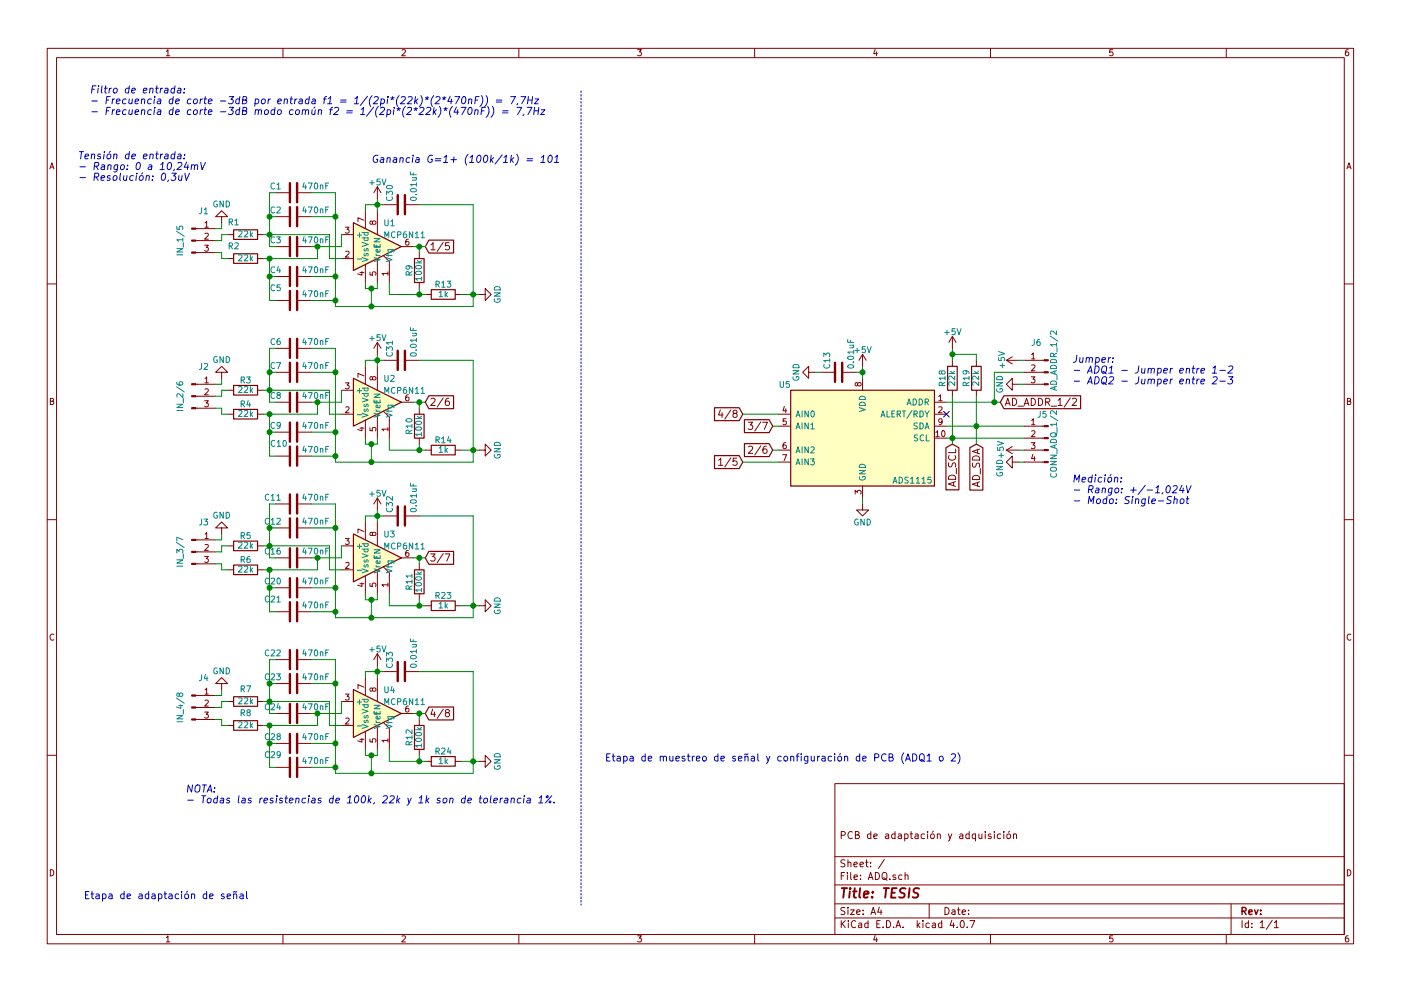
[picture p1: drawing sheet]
EESchema Schematic File Version 2
LIBS:ADQ-rescue
LIBS:power
LIBS:device
LIBS:transistors
LIBS:conn
LIBS:linear
LIBS:regul
LIBS:74xx
LIBS:cmos4000
LIBS:adc-dac
LIBS:memory
LIBS:xilinx
LIBS:microcontrollers
LIBS:dsp
LIBS:microchip
LIBS:analog_switches
LIBS:motorola
LIBS:texas
LIBS:intel
LIBS:audio
LIBS:interface
LIBS:digital-audio
LIBS:philips
LIBS:display
LIBS:cypress
LIBS:siliconi
LIBS:opto
LIBS:atmel
LIBS:contrib
LIBS:valves
LIBS:74xgxx
LIBS:ac-dc
LIBS:actel
LIBS:allegro
LIBS:Altera
LIBS:analog_devices
LIBS:battery_management
LIBS:bbd
LIBS:bosch
LIBS:brooktre
LIBS:cmos_ieee
LIBS:dc-dc
LIBS:diode
LIBS:elec-unifil
LIBS:ESD_Protection
LIBS:ftdi
LIBS:gennum
LIBS:graphic
LIBS:hc11
LIBS:infineon
LIBS:intersil
LIBS:ir
LIBS:Lattice
LIBS:leds
LIBS:LEM
LIBS:maxim
LIBS:mechanical
LIBS:microchip_dspic33dsc
LIBS:microchip_pic10mcu
LIBS:microchip_pic12mcu
LIBS:microchip_pic16mcu
LIBS:microchip_pic18mcu
LIBS:microchip_pic24mcu
LIBS:microchip_pic32mcu
LIBS:modules
LIBS:motor_drivers
LIBS:motors
LIBS:msp430
LIBS:nordicsemi
LIBS:nxp
LIBS:nxp_armmcu
LIBS:onsemi
LIBS:Oscillators
LIBS:Power_Management
LIBS:powerint
LIBS:pspice
LIBS:references
LIBS:relays
LIBS:rfcom
LIBS:RFSolutions
LIBS:sensors
LIBS:silabs
LIBS:stm8
LIBS:stm32
LIBS:supertex
LIBS:switches
LIBS:transf
LIBS:triac_thyristor
LIBS:ttl_ieee
LIBS:video
LIBS:wiznet
LIBS:Worldsemi
LIBS:Xicor
LIBS:zetex
LIBS:Zilog
LIBS:ADQ-cache
EELAYER 25 0
EELAYER END
$Descr A4 11693 8268
encoding utf-8
Sheet 1 1
Title "TESIS"
Date ""
Rev ""
Comp ""
Comment1 "PCB de adaptación y adquisición"
Comment2 ""
Comment3 ""
Comment4 ""
$EndDescr
$Comp
L ADS1115 U5
U 1 1
P 7200 3650
F 0 "U5" H 6500 4100 50  0000 L CNN
F 1 "ADS1115" H 7450 3300 50  0000 L CNN
F 2 "Housings_SSOP:VSSOP-10_3x3mm_Pitch0.5mm" H 7150 3600 50  0001 C CNN
F 3 "" H 6300 4050 50  0001 C CNN
	1    7200 3650
	1    0    0    -1  
$EndComp
$Comp
L C C13
U 1 1
P 7000 3100
F 0 "C13" H 7025 3200 50  0000 L CNN
F 1 "0.01uF" H 7025 3000 50  0000 L CNN
F 2 "Capacitors_SMD:C_1206_HandSoldering" H 7038 2950 50  0001 C CNN
F 3 "" H 7000 3100 50  0001 C CNN
	1    7000 3100
	0    -1   -1   0   
$EndComp
$Comp
L R R19
U 1 1
P 8150 3150
F 0 "R19" V 8230 3150 50  0000 C CNN
F 1 "22k" V 8150 3150 50  0000 C CNN
F 2 "Resistors_SMD:R_1206_HandSoldering" V 8080 3150 50  0001 C CNN
F 3 "" H 8150 3150 50  0001 C CNN
	1    8150 3150
	-1   0    0    1   
$EndComp
Text GLabel 8150 3700 3    60   Input ~ 0
AD_SDA
$Comp
L R R18
U 1 1
P 7950 3150
F 0 "R18" V 8030 3150 50  0000 C CNN
F 1 "22k" V 7950 3150 50  0000 C CNN
F 2 "Resistors_SMD:R_1206_HandSoldering" V 7880 3150 50  0001 C CNN
F 3 "" H 7950 3150 50  0001 C CNN
	1    7950 3150
	-1   0    0    1   
$EndComp
Text GLabel 8350 3350 2    60   Input ~ 0
AD_ADDR_1/2
Text GLabel 6200 3850 0    60   Input ~ 0
1/5
Text GLabel 6450 3750 0    60   Input ~ 0
2/6
Text GLabel 6450 3550 0    60   Input ~ 0
3/7
Text GLabel 6200 3450 0    60   Input ~ 0
4/8
Text GLabel 7950 3700 3    60   Input ~ 0
AD_SCL
$Comp
L C C30
U 1 1
P 3350 1700
F 0 "C30" H 3375 1800 50  0000 L CNN
F 1 "0.01uF" H 3375 1600 50  0000 L CNN
F 2 "Capacitors_SMD:C_1206_HandSoldering" H 3388 1550 50  0001 C CNN
F 3 "" H 3350 1700 50  0001 C CNN
	1    3350 1700
	0    -1   -1   0   
$EndComp
Text GLabel 3550 2050 2    60   Input ~ 0
1/5
$Comp
L MCP6N11-RESCUE-ADQ U1
U 1 1
P 3150 2050
F 0 "U1" H 3200 2250 50  0000 L CNN
F 1 "MCP6N11" H 3200 2150 50  0000 L CNN
F 2 "Housings_SOIC:SOIC-8_3.9x4.9mm_Pitch1.27mm" H 3150 2050 50  0001 C CNN
F 3 "" H 3150 2050 50  0001 C CNN
	1    3150 2050
	1    0    0    -1  
$EndComp
$Comp
L R R9
U 1 1
P 3500 2250
F 0 "R9" V 3580 2250 50  0000 C CNN
F 1 "100k" V 3500 2250 50  0000 C CNN
F 2 "Resistors_SMD:R_1206_HandSoldering" V 3430 2250 50  0001 C CNN
F 3 "" H 3500 2250 50  0001 C CNN
	1    3500 2250
	-1   0    0    1   
$EndComp
$Comp
L R R13
U 1 1
P 3700 2450
F 0 "R13" V 3780 2450 50  0000 C CNN
F 1 "1k" V 3700 2450 50  0000 C CNN
F 2 "Resistors_SMD:R_1206_HandSoldering" V 3630 2450 50  0001 C CNN
F 3 "" H 3700 2450 50  0001 C CNN
	1    3700 2450
	0    -1   -1   0   
$EndComp
$Comp
L R R1
U 1 1
P 2050 1950
F 0 "R1" V 2150 2050 50  0000 C CNN
F 1 "22k" V 2050 1950 50  0000 C CNN
F 2 "Resistors_SMD:R_1206_HandSoldering" V 1980 1950 50  0001 C CNN
F 3 "" H 2050 1950 50  0001 C CNN
	1    2050 1950
	0    -1   -1   0   
$EndComp
$Comp
L R R2
U 1 1
P 2050 2150
F 0 "R2" V 2150 2250 50  0000 C CNN
F 1 "22k" V 2050 2150 50  0000 C CNN
F 2 "Resistors_SMD:R_1206_HandSoldering" V 1980 2150 50  0001 C CNN
F 3 "" H 2050 2150 50  0001 C CNN
	1    2050 2150
	0    -1   -1   0   
$EndComp
$Comp
L C C2
U 1 1
P 2450 1800
F 0 "C2" V 2500 1900 50  0000 L CNN
F 1 "470nF" V 2500 1500 50  0000 L CNN
F 2 "Capacitors_SMD:C_0805_HandSoldering" H 2488 1650 50  0001 C CNN
F 3 "" H 2450 1800 50  0001 C CNN
	1    2450 1800
	0    -1   -1   0   
$EndComp
$Comp
L C C4
U 1 1
P 2450 2300
F 0 "C4" V 2500 2400 50  0000 L CNN
F 1 "470nF" V 2500 2000 50  0000 L CNN
F 2 "Capacitors_SMD:C_0805_HandSoldering" H 2488 2150 50  0001 C CNN
F 3 "" H 2450 2300 50  0001 C CNN
	1    2450 2300
	0    -1   -1   0   
$EndComp
$Comp
L C C3
U 1 1
P 2450 2050
F 0 "C3" V 2500 2150 50  0000 L CNN
F 1 "470nF" V 2500 1750 50  0000 L CNN
F 2 "Capacitors_SMD:C_0805_HandSoldering" H 2488 1900 50  0001 C CNN
F 3 "" H 2450 2050 50  0001 C CNN
	1    2450 2050
	0    -1   -1   0   
$EndComp
$Comp
L C C5
U 1 1
P 2450 2500
F 0 "C5" V 2550 2600 50  0000 L CNN
F 1 "470nF" V 2500 2200 50  0000 L CNN
F 2 "Capacitors_SMD:C_0805_HandSoldering" H 2488 2350 50  0001 C CNN
F 3 "" H 2450 2500 50  0001 C CNN
	1    2450 2500
	0    -1   -1   0   
$EndComp
$Comp
L C C1
U 1 1
P 2450 1600
F 0 "C1" V 2500 1700 50  0000 L CNN
F 1 "470nF" V 2500 1300 50  0000 L CNN
F 2 "Capacitors_SMD:C_0805_HandSoldering" H 2488 1450 50  0001 C CNN
F 3 "" H 2450 1600 50  0001 C CNN
	1    2450 1600
	0    -1   -1   0   
$EndComp
$Comp
L C C31
U 1 1
P 3350 3000
F 0 "C31" H 3375 3100 50  0000 L CNN
F 1 "0.01uF" H 3375 2900 50  0000 L CNN
F 2 "Capacitors_SMD:C_1206_HandSoldering" H 3388 2850 50  0001 C CNN
F 3 "" H 3350 3000 50  0001 C CNN
	1    3350 3000
	0    -1   -1   0   
$EndComp
Text GLabel 3550 3350 2    60   Input ~ 0
2/6
$Comp
L MCP6N11-RESCUE-ADQ U2
U 1 1
P 3150 3350
F 0 "U2" H 3200 3550 50  0000 L CNN
F 1 "MCP6N11" H 3200 3450 50  0000 L CNN
F 2 "Housings_SOIC:SOIC-8_3.9x4.9mm_Pitch1.27mm" H 3150 3350 50  0001 C CNN
F 3 "" H 3150 3350 50  0001 C CNN
	1    3150 3350
	1    0    0    -1  
$EndComp
$Comp
L R R10
U 1 1
P 3500 3550
F 0 "R10" V 3580 3550 50  0000 C CNN
F 1 "100k" V 3500 3550 50  0000 C CNN
F 2 "Resistors_SMD:R_1206_HandSoldering" V 3430 3550 50  0001 C CNN
F 3 "" H 3500 3550 50  0001 C CNN
	1    3500 3550
	-1   0    0    1   
$EndComp
$Comp
L R R14
U 1 1
P 3700 3750
F 0 "R14" V 3780 3750 50  0000 C CNN
F 1 "1k" V 3700 3750 50  0000 C CNN
F 2 "Resistors_SMD:R_1206_HandSoldering" V 3630 3750 50  0001 C CNN
F 3 "" H 3700 3750 50  0001 C CNN
	1    3700 3750
	0    -1   -1   0   
$EndComp
$Comp
L R R3
U 1 1
P 2050 3250
F 0 "R3" V 2130 3250 50  0000 C CNN
F 1 "22k" V 2050 3250 50  0000 C CNN
F 2 "Resistors_SMD:R_1206_HandSoldering" V 1980 3250 50  0001 C CNN
F 3 "" H 2050 3250 50  0001 C CNN
	1    2050 3250
	0    -1   -1   0   
$EndComp
$Comp
L R R4
U 1 1
P 2050 3450
F 0 "R4" V 2130 3450 50  0000 C CNN
F 1 "22k" V 2050 3450 50  0000 C CNN
F 2 "Resistors_SMD:R_1206_HandSoldering" V 1980 3450 50  0001 C CNN
F 3 "" H 2050 3450 50  0001 C CNN
	1    2050 3450
	0    -1   -1   0   
$EndComp
$Comp
L C C7
U 1 1
P 2450 3100
F 0 "C7" V 2500 3200 50  0000 L CNN
F 1 "470nF" V 2500 2800 50  0000 L CNN
F 2 "Capacitors_SMD:C_0805_HandSoldering" H 2488 2950 50  0001 C CNN
F 3 "" H 2450 3100 50  0001 C CNN
	1    2450 3100
	0    -1   -1   0   
$EndComp
$Comp
L C C9
U 1 1
P 2450 3600
F 0 "C9" V 2500 3700 50  0000 L CNN
F 1 "470nF" V 2500 3300 50  0000 L CNN
F 2 "Capacitors_SMD:C_0805_HandSoldering" H 2488 3450 50  0001 C CNN
F 3 "" H 2450 3600 50  0001 C CNN
	1    2450 3600
	0    -1   -1   0   
$EndComp
$Comp
L C C8
U 1 1
P 2450 3350
F 0 "C8" V 2500 3450 50  0000 L CNN
F 1 "470nF" V 2500 3050 50  0000 L CNN
F 2 "Capacitors_SMD:C_0805_HandSoldering" H 2488 3200 50  0001 C CNN
F 3 "" H 2450 3350 50  0001 C CNN
	1    2450 3350
	0    -1   -1   0   
$EndComp
$Comp
L C C10
U 1 1
P 2450 3800
F 0 "C10" V 2550 3850 50  0000 L CNN
F 1 "470nF" V 2500 3500 50  0000 L CNN
F 2 "Capacitors_SMD:C_0805_HandSoldering" H 2488 3650 50  0001 C CNN
F 3 "" H 2450 3800 50  0001 C CNN
	1    2450 3800
	0    -1   -1   0   
$EndComp
$Comp
L C C6
U 1 1
P 2450 2900
F 0 "C6" V 2500 3000 50  0000 L CNN
F 1 "470nF" V 2500 2600 50  0000 L CNN
F 2 "Capacitors_SMD:C_0805_HandSoldering" H 2488 2750 50  0001 C CNN
F 3 "" H 2450 2900 50  0001 C CNN
	1    2450 2900
	0    -1   -1   0   
$EndComp
$Comp
L C C32
U 1 1
P 3350 4300
F 0 "C32" H 3375 4400 50  0000 L CNN
F 1 "0.01uF" H 3375 4200 50  0000 L CNN
F 2 "Capacitors_SMD:C_1206_HandSoldering" H 3388 4150 50  0001 C CNN
F 3 "" H 3350 4300 50  0001 C CNN
	1    3350 4300
	0    -1   -1   0   
$EndComp
Text GLabel 3550 4650 2    60   Input ~ 0
3/7
$Comp
L MCP6N11-RESCUE-ADQ U3
U 1 1
P 3150 4650
F 0 "U3" H 3200 4850 50  0000 L CNN
F 1 "MCP6N11" H 3200 4750 50  0000 L CNN
F 2 "Housings_SOIC:SOIC-8_3.9x4.9mm_Pitch1.27mm" H 3150 4650 50  0001 C CNN
F 3 "" H 3150 4650 50  0001 C CNN
	1    3150 4650
	1    0    0    -1  
$EndComp
$Comp
L R R11
U 1 1
P 3500 4850
F 0 "R11" V 3580 4850 50  0000 C CNN
F 1 "100k" V 3500 4850 50  0000 C CNN
F 2 "Resistors_SMD:R_1206_HandSoldering" V 3430 4850 50  0001 C CNN
F 3 "" H 3500 4850 50  0001 C CNN
	1    3500 4850
	-1   0    0    1   
$EndComp
$Comp
L R R23
U 1 1
P 3700 5050
F 0 "R23" V 3780 5050 50  0000 C CNN
F 1 "1k" V 3700 5050 50  0000 C CNN
F 2 "Resistors_SMD:R_1206_HandSoldering" V 3630 5050 50  0001 C CNN
F 3 "" H 3700 5050 50  0001 C CNN
	1    3700 5050
	0    -1   -1   0   
$EndComp
$Comp
L R R5
U 1 1
P 2050 4550
F 0 "R5" V 2130 4550 50  0000 C CNN
F 1 "22k" V 2050 4550 50  0000 C CNN
F 2 "Resistors_SMD:R_1206_HandSoldering" V 1980 4550 50  0001 C CNN
F 3 "" H 2050 4550 50  0001 C CNN
	1    2050 4550
	0    -1   -1   0   
$EndComp
$Comp
L R R6
U 1 1
P 2050 4750
F 0 "R6" V 2130 4750 50  0000 C CNN
F 1 "22k" V 2050 4750 50  0000 C CNN
F 2 "Resistors_SMD:R_1206_HandSoldering" V 1980 4750 50  0001 C CNN
F 3 "" H 2050 4750 50  0001 C CNN
	1    2050 4750
	0    -1   -1   0   
$EndComp
$Comp
L C C12
U 1 1
P 2450 4400
F 0 "C12" V 2500 4500 50  0000 L CNN
F 1 "470nF" V 2500 4100 50  0000 L CNN
F 2 "Capacitors_SMD:C_0805_HandSoldering" H 2488 4250 50  0001 C CNN
F 3 "" H 2450 4400 50  0001 C CNN
	1    2450 4400
	0    -1   -1   0   
$EndComp
$Comp
L C C20
U 1 1
P 2450 4900
F 0 "C20" V 2500 5000 50  0000 L CNN
F 1 "470nF" V 2500 4600 50  0000 L CNN
F 2 "Capacitors_SMD:C_0805_HandSoldering" H 2488 4750 50  0001 C CNN
F 3 "" H 2450 4900 50  0001 C CNN
	1    2450 4900
	0    -1   -1   0   
$EndComp
$Comp
L C C16
U 1 1
P 2450 4650
F 0 "C16" V 2500 4750 50  0000 L CNN
F 1 "470nF" V 2500 4350 50  0000 L CNN
F 2 "Capacitors_SMD:C_0805_HandSoldering" H 2488 4500 50  0001 C CNN
F 3 "" H 2450 4650 50  0001 C CNN
	1    2450 4650
	0    -1   -1   0   
$EndComp
$Comp
L C C21
U 1 1
P 2450 5100
F 0 "C21" V 2550 5200 50  0000 L CNN
F 1 "470nF" V 2500 4800 50  0000 L CNN
F 2 "Capacitors_SMD:C_0805_HandSoldering" H 2488 4950 50  0001 C CNN
F 3 "" H 2450 5100 50  0001 C CNN
	1    2450 5100
	0    -1   -1   0   
$EndComp
$Comp
L C C11
U 1 1
P 2450 4200
F 0 "C11" V 2500 4300 50  0000 L CNN
F 1 "470nF" V 2500 3900 50  0000 L CNN
F 2 "Capacitors_SMD:C_0805_HandSoldering" H 2488 4050 50  0001 C CNN
F 3 "" H 2450 4200 50  0001 C CNN
	1    2450 4200
	0    -1   -1   0   
$EndComp
$Comp
L C C33
U 1 1
P 3350 5600
F 0 "C33" H 3375 5700 50  0000 L CNN
F 1 "0.01uF" H 3375 5500 50  0000 L CNN
F 2 "Capacitors_SMD:C_1206_HandSoldering" H 3388 5450 50  0001 C CNN
F 3 "" H 3350 5600 50  0001 C CNN
	1    3350 5600
	0    -1   -1   0   
$EndComp
Text GLabel 3550 5950 2    60   Input ~ 0
4/8
$Comp
L MCP6N11-RESCUE-ADQ U4
U 1 1
P 3150 5950
F 0 "U4" H 3200 6150 50  0000 L CNN
F 1 "MCP6N11" H 3200 6050 50  0000 L CNN
F 2 "Housings_SOIC:SOIC-8_3.9x4.9mm_Pitch1.27mm" H 3150 5950 50  0001 C CNN
F 3 "" H 3150 5950 50  0001 C CNN
	1    3150 5950
	1    0    0    -1  
$EndComp
$Comp
L R R12
U 1 1
P 3500 6150
F 0 "R12" V 3580 6150 50  0000 C CNN
F 1 "100k" V 3500 6150 50  0000 C CNN
F 2 "Resistors_SMD:R_1206_HandSoldering" V 3430 6150 50  0001 C CNN
F 3 "" H 3500 6150 50  0001 C CNN
	1    3500 6150
	-1   0    0    1   
$EndComp
$Comp
L R R24
U 1 1
P 3700 6350
F 0 "R24" V 3780 6350 50  0000 C CNN
F 1 "1k" V 3700 6350 50  0000 C CNN
F 2 "Resistors_SMD:R_1206_HandSoldering" V 3630 6350 50  0001 C CNN
F 3 "" H 3700 6350 50  0001 C CNN
	1    3700 6350
	0    -1   -1   0   
$EndComp
$Comp
L R R7
U 1 1
P 2050 5850
F 0 "R7" V 2150 5850 50  0000 C CNN
F 1 "22k" V 2050 5850 50  0000 C CNN
F 2 "Resistors_SMD:R_1206_HandSoldering" V 1980 5850 50  0001 C CNN
F 3 "" H 2050 5850 50  0001 C CNN
	1    2050 5850
	0    -1   -1   0   
$EndComp
$Comp
L R R8
U 1 1
P 2050 6050
F 0 "R8" V 2150 6050 50  0000 C CNN
F 1 "22k" V 2050 6050 50  0000 C CNN
F 2 "Resistors_SMD:R_1206_HandSoldering" V 1980 6050 50  0001 C CNN
F 3 "" H 2050 6050 50  0001 C CNN
	1    2050 6050
	0    -1   -1   0   
$EndComp
$Comp
L C C23
U 1 1
P 2450 5700
F 0 "C23" V 2500 5800 50  0000 L CNN
F 1 "470nF" V 2500 5400 50  0000 L CNN
F 2 "Capacitors_SMD:C_0805_HandSoldering" H 2488 5550 50  0001 C CNN
F 3 "" H 2450 5700 50  0001 C CNN
	1    2450 5700
	0    -1   -1   0   
$EndComp
$Comp
L C C28
U 1 1
P 2450 6200
F 0 "C28" V 2500 6300 50  0000 L CNN
F 1 "470nF" V 2500 5900 50  0000 L CNN
F 2 "Capacitors_SMD:C_0805_HandSoldering" H 2488 6050 50  0001 C CNN
F 3 "" H 2450 6200 50  0001 C CNN
	1    2450 6200
	0    -1   -1   0   
$EndComp
$Comp
L C C24
U 1 1
P 2450 5950
F 0 "C24" V 2500 6050 50  0000 L CNN
F 1 "470nF" V 2500 5650 50  0000 L CNN
F 2 "Capacitors_SMD:C_0805_HandSoldering" H 2488 5800 50  0001 C CNN
F 3 "" H 2450 5950 50  0001 C CNN
	1    2450 5950
	0    -1   -1   0   
$EndComp
$Comp
L C C29
U 1 1
P 2450 6400
F 0 "C29" V 2550 6500 50  0000 L CNN
F 1 "470nF" V 2500 6100 50  0000 L CNN
F 2 "Capacitors_SMD:C_0805_HandSoldering" H 2488 6250 50  0001 C CNN
F 3 "" H 2450 6400 50  0001 C CNN
	1    2450 6400
	0    -1   -1   0   
$EndComp
$Comp
L C C22
U 1 1
P 2450 5500
F 0 "C22" V 2500 5600 50  0000 L CNN
F 1 "470nF" V 2500 5200 50  0000 L CNN
F 2 "Capacitors_SMD:C_0805_HandSoldering" H 2488 5350 50  0001 C CNN
F 3 "" H 2450 5500 50  0001 C CNN
	1    2450 5500
	0    -1   -1   0   
$EndComp
$Comp
L Conn_01x03_Male J1
U 1 1
P 1600 2000
F 0 "J1" H 1700 2250 50  0000 C CNN
F 1 "IN_1/5" V 1500 2000 50  0000 C CNN
F 2 "Pin_Headers:Pin_Header_Straight_1x03_Pitch2.54mm" H 1600 2000 50  0001 C CNN
F 3 "" H 1600 2000 50  0001 C CNN
	1    1600 2000
	1    0    0    -1  
$EndComp
$Comp
L Conn_01x03_Male J2
U 1 1
P 1600 3300
F 0 "J2" H 1700 3550 50  0000 C CNN
F 1 "IN_2/6" V 1500 3300 50  0000 C CNN
F 2 "Pin_Headers:Pin_Header_Straight_1x03_Pitch2.54mm" H 1600 3300 50  0001 C CNN
F 3 "" H 1600 3300 50  0001 C CNN
	1    1600 3300
	1    0    0    -1  
$EndComp
$Comp
L Conn_01x03_Male J4
U 1 1
P 1600 5900
F 0 "J4" H 1700 6150 50  0000 C CNN
F 1 "IN_4/8" V 1500 5900 50  0000 C CNN
F 2 "Pin_Headers:Pin_Header_Straight_1x03_Pitch2.54mm" H 1600 5900 50  0001 C CNN
F 3 "" H 1600 5900 50  0001 C CNN
	1    1600 5900
	1    0    0    -1  
$EndComp
$Comp
L Conn_01x03_Male J3
U 1 1
P 1600 4600
F 0 "J3" H 1700 4850 50  0000 C CNN
F 1 "IN_3/7" V 1500 4600 50  0000 C CNN
F 2 "Pin_Headers:Pin_Header_Straight_1x03_Pitch2.54mm" H 1600 4600 50  0001 C CNN
F 3 "" H 1600 4600 50  0001 C CNN
	1    1600 4600
	1    0    0    -1  
$EndComp
NoConn ~ 7900 3450
Wire Wire Line
	7950 3300 7950 3650
Wire Wire Line
	7950 3650 7950 3700
Connection ~ 7950 3650
Wire Wire Line
	7950 2900 7950 2950
Wire Wire Line
	7950 2950 7950 3000
Wire Wire Line
	8150 2950 8150 3000
Connection ~ 7950 2950
Wire Wire Line
	6450 3750 6500 3750
Wire Wire Line
	6200 3850 6500 3850
Wire Wire Line
	8150 3300 8150 3550
Wire Wire Line
	8150 3550 8150 3700
Connection ~ 8150 3550
Connection ~ 7200 3100
Wire Wire Line
	6800 3100 6850 3100
Wire Wire Line
	6200 3450 6500 3450
Wire Wire Line
	6500 3550 6450 3550
Wire Wire Line
	3500 2100 3500 2050
Wire Wire Line
	3450 2050 3500 2050
Wire Wire Line
	3500 2050 3550 2050
Wire Wire Line
	3250 2350 3250 2450
Wire Wire Line
	3250 2450 3500 2450
Wire Wire Line
	3500 2450 3550 2450
Wire Wire Line
	3500 2450 3500 2400
Connection ~ 3500 2450
Wire Wire Line
	3050 1750 3050 1700
Connection ~ 3500 2050
Wire Wire Line
	3050 1700 3150 1700
Wire Wire Line
	3150 1700 3200 1700
Connection ~ 3150 1700
Connection ~ 3100 2400
Wire Wire Line
	3850 2450 3950 2450
Wire Wire Line
	3950 2450 4000 2450
Wire Wire Line
	1800 2000 1850 2000
Wire Wire Line
	1850 2000 1850 1950
Wire Wire Line
	1850 1950 1900 1950
Wire Wire Line
	1800 2100 1850 2100
Wire Wire Line
	1850 2100 1850 2150
Wire Wire Line
	1850 2150 1900 2150
Wire Wire Line
	2250 1600 2250 1800
Wire Wire Line
	2250 1800 2250 1950
Wire Wire Line
	2250 1950 2250 2050
Connection ~ 2250 2150
Connection ~ 2250 1950
Wire Wire Line
	2600 2050 2650 2050
Wire Wire Line
	2650 2050 2850 2050
Wire Wire Line
	2650 2150 2650 2050
Wire Wire Line
	2250 2050 2300 2050
Wire Wire Line
	2800 2300 2600 2300
Wire Wire Line
	2800 2550 3100 2550
Wire Wire Line
	3100 2550 3950 2550
Wire Wire Line
	3100 2550 3100 2400
Connection ~ 3100 2550
Connection ~ 2800 2300
Wire Wire Line
	2800 1800 2600 1800
Wire Wire Line
	3050 2350 3050 2400
Wire Wire Line
	3050 2400 3100 2400
Wire Wire Line
	3100 2400 3150 2400
Wire Wire Line
	3150 2400 3150 2350
Wire Wire Line
	3500 1700 3950 1700
Wire Wire Line
	3950 1700 3950 2450
Wire Wire Line
	3950 2450 3950 2550
Connection ~ 3950 2450
Wire Wire Line
	7900 3550 8150 3550
Wire Wire Line
	8150 3550 8550 3550
Wire Wire Line
	2300 2300 2250 2300
Wire Wire Line
	2250 2150 2250 2300
Wire Wire Line
	2250 2300 2250 2500
Wire Wire Line
	2300 1800 2250 1800
Wire Wire Line
	2800 1600 2800 1800
Wire Wire Line
	2800 1800 2800 2300
Wire Wire Line
	2800 2300 2800 2500
Wire Wire Line
	2800 2500 2800 2550
Wire Wire Line
	2250 2500 2300 2500
Connection ~ 2250 2300
Wire Wire Line
	3150 1650 3150 1700
Wire Wire Line
	3150 1700 3150 1750
Wire Wire Line
	2300 1600 2250 1600
Connection ~ 2250 1800
Wire Wire Line
	2600 1600 2800 1600
Connection ~ 2800 1800
Wire Wire Line
	2600 2500 2800 2500
Connection ~ 2800 2500
Wire Wire Line
	3500 3400 3500 3350
Wire Wire Line
	3450 3350 3500 3350
Wire Wire Line
	3500 3350 3550 3350
Wire Wire Line
	3250 3650 3250 3750
Wire Wire Line
	3250 3750 3500 3750
Wire Wire Line
	3500 3750 3550 3750
Wire Wire Line
	3500 3750 3500 3700
Connection ~ 3500 3750
Wire Wire Line
	3050 3050 3050 3000
Connection ~ 3500 3350
Wire Wire Line
	3050 3000 3150 3000
Wire Wire Line
	3150 3000 3200 3000
Connection ~ 3150 3000
Connection ~ 3100 3700
Wire Wire Line
	3850 3750 3950 3750
Wire Wire Line
	3950 3750 4000 3750
Wire Wire Line
	1800 3300 1850 3300
Wire Wire Line
	1850 3300 1850 3250
Wire Wire Line
	1850 3250 1900 3250
Wire Wire Line
	1800 3400 1850 3400
Wire Wire Line
	1850 3400 1850 3450
Wire Wire Line
	1850 3450 1900 3450
Wire Wire Line
	2250 2900 2250 3100
Wire Wire Line
	2250 3100 2250 3250
Wire Wire Line
	2250 3250 2250 3350
Connection ~ 2250 3450
Connection ~ 2250 3250
Wire Wire Line
	2600 3350 2650 3350
Wire Wire Line
	2650 3350 2850 3350
Wire Wire Line
	2650 3450 2650 3350
Wire Wire Line
	2250 3350 2300 3350
Wire Wire Line
	2800 3600 2600 3600
Wire Wire Line
	3100 3850 3100 3700
Connection ~ 3100 3850
Connection ~ 2800 3600
Wire Wire Line
	2800 3100 2600 3100
Wire Wire Line
	3050 3650 3050 3700
Wire Wire Line
	3050 3700 3100 3700
Wire Wire Line
	3100 3700 3150 3700
Wire Wire Line
	3150 3700 3150 3650
Wire Wire Line
	3500 3000 3950 3000
Connection ~ 3950 3750
Wire Wire Line
	2300 3600 2250 3600
Wire Wire Line
	2250 3450 2250 3600
Wire Wire Line
	2250 3600 2250 3800
Wire Wire Line
	2300 3100 2250 3100
Wire Wire Line
	2800 2900 2800 3100
Wire Wire Line
	2800 3100 2800 3600
Wire Wire Line
	2800 3600 2800 3800
Wire Wire Line
	2800 3800 2800 3850
Wire Wire Line
	2250 3800 2300 3800
Connection ~ 2250 3600
Wire Wire Line
	3150 2950 3150 3000
Wire Wire Line
	3150 3000 3150 3050
Wire Wire Line
	2300 2900 2250 2900
Connection ~ 2250 3100
Wire Wire Line
	2600 2900 2800 2900
Connection ~ 2800 3100
Wire Wire Line
	2600 3800 2800 3800
Connection ~ 2800 3800
Wire Wire Line
	3500 4700 3500 4650
Wire Wire Line
	3450 4650 3500 4650
Wire Wire Line
	3500 4650 3550 4650
Wire Wire Line
	3250 4950 3250 5050
Wire Wire Line
	3250 5050 3500 5050
Wire Wire Line
	3500 5050 3550 5050
Wire Wire Line
	3500 5050 3500 5000
Connection ~ 3500 5050
Wire Wire Line
	3050 4350 3050 4300
Connection ~ 3500 4650
Wire Wire Line
	3050 4300 3150 4300
Wire Wire Line
	3150 4300 3200 4300
Connection ~ 3150 4300
Connection ~ 3100 5000
Wire Wire Line
	3850 5050 3950 5050
Wire Wire Line
	3950 5050 4000 5050
Wire Wire Line
	1800 4600 1850 4600
Wire Wire Line
	1850 4600 1850 4550
Wire Wire Line
	1850 4550 1900 4550
Wire Wire Line
	1800 4700 1850 4700
Wire Wire Line
	1850 4700 1850 4750
Wire Wire Line
	1850 4750 1900 4750
Wire Wire Line
	2250 4200 2250 4400
Wire Wire Line
	2250 4400 2250 4550
Wire Wire Line
	2250 4550 2250 4650
Connection ~ 2250 4750
Connection ~ 2250 4550
Wire Wire Line
	2600 4650 2650 4650
Wire Wire Line
	2650 4650 2850 4650
Wire Wire Line
	2650 4750 2650 4650
Wire Wire Line
	2250 4650 2300 4650
Wire Wire Line
	2800 4900 2600 4900
Wire Wire Line
	2800 5150 3100 5150
Wire Wire Line
	3100 5150 3950 5150
Wire Wire Line
	3100 5150 3100 5000
Connection ~ 3100 5150
Connection ~ 2800 4900
Wire Wire Line
	2800 4400 2600 4400
Wire Wire Line
	3050 4950 3050 5000
Wire Wire Line
	3050 5000 3100 5000
Wire Wire Line
	3100 5000 3150 5000
Wire Wire Line
	3150 5000 3150 4950
Wire Wire Line
	3500 4300 3950 4300
Wire Wire Line
	3950 4300 3950 5050
Wire Wire Line
	3950 5050 3950 5150
Connection ~ 3950 5050
Wire Wire Line
	2300 4900 2250 4900
Wire Wire Line
	2250 4750 2250 4900
Wire Wire Line
	2250 4900 2250 5100
Wire Wire Line
	2300 4400 2250 4400
Wire Wire Line
	2800 4200 2800 4400
Wire Wire Line
	2800 4400 2800 4900
Wire Wire Line
	2800 4900 2800 5100
Wire Wire Line
	2800 5100 2800 5150
Wire Wire Line
	2250 5100 2300 5100
Connection ~ 2250 4900
Wire Wire Line
	3150 4250 3150 4300
Wire Wire Line
	3150 4300 3150 4350
Wire Wire Line
	2300 4200 2250 4200
Connection ~ 2250 4400
Wire Wire Line
	2600 4200 2800 4200
Connection ~ 2800 4400
Wire Wire Line
	2600 5100 2800 5100
Connection ~ 2800 5100
Wire Wire Line
	3250 6250 3250 6350
Wire Wire Line
	3250 6350 3500 6350
Wire Wire Line
	3500 6350 3550 6350
Wire Wire Line
	3500 6350 3500 6300
Connection ~ 3500 6350
Wire Wire Line
	3050 5650 3050 5600
Wire Wire Line
	3050 5600 3150 5600
Wire Wire Line
	3150 5600 3200 5600
Connection ~ 3150 5600
Connection ~ 3100 6300
Wire Wire Line
	3850 6350 3950 6350
Wire Wire Line
	3950 6350 4000 6350
Wire Wire Line
	1800 5900 1850 5900
Wire Wire Line
	1850 5900 1850 5850
Wire Wire Line
	1850 5850 1900 5850
Wire Wire Line
	1800 6000 1850 6000
Wire Wire Line
	1850 6000 1850 6050
Wire Wire Line
	1850 6050 1900 6050
Wire Wire Line
	2250 5500 2250 5700
Wire Wire Line
	2250 5700 2250 5850
Wire Wire Line
	2250 5850 2250 5950
Connection ~ 2250 6050
Connection ~ 2250 5850
Wire Wire Line
	2600 5950 2650 5950
Wire Wire Line
	2650 5950 2850 5950
Wire Wire Line
	2250 5950 2300 5950
Wire Wire Line
	2800 6200 2600 6200
Wire Wire Line
	2800 6450 3100 6450
Wire Wire Line
	3100 6450 3950 6450
Wire Wire Line
	3100 6450 3100 6300
Connection ~ 3100 6450
Connection ~ 2800 6200
Wire Wire Line
	2800 5700 2600 5700
Wire Wire Line
	3050 6250 3050 6300
Wire Wire Line
	3050 6300 3100 6300
Wire Wire Line
	3100 6300 3150 6300
Wire Wire Line
	3150 6300 3150 6250
Wire Wire Line
	3500 5600 3950 5600
Wire Wire Line
	3950 5600 3950 6350
Wire Wire Line
	3950 6350 3950 6450
Connection ~ 3950 6350
Wire Wire Line
	2300 6200 2250 6200
Wire Wire Line
	2250 6050 2250 6200
Wire Wire Line
	2250 6200 2250 6400
Wire Wire Line
	2300 5700 2250 5700
Wire Wire Line
	2800 5500 2800 5700
Wire Wire Line
	2800 5700 2800 6200
Wire Wire Line
	2800 6200 2800 6400
Wire Wire Line
	2800 6400 2800 6450
Wire Wire Line
	2250 6400 2300 6400
Connection ~ 2250 6200
Wire Wire Line
	3150 5550 3150 5600
Wire Wire Line
	3150 5600 3150 5650
Wire Wire Line
	2300 5500 2250 5500
Connection ~ 2250 5700
Wire Wire Line
	2600 5500 2800 5500
Connection ~ 2800 5700
Wire Wire Line
	2600 6400 2800 6400
Connection ~ 2800 6400
Wire Wire Line
	7200 3050 7200 3100
Wire Wire Line
	7200 3100 7200 3150
Wire Wire Line
	7900 3350 8300 3350
Wire Wire Line
	8300 3350 8350 3350
Wire Wire Line
	8300 3350 8300 3100
Wire Wire Line
	8300 3100 8550 3100
Connection ~ 8300 3350
Wire Wire Line
	3450 5950 3500 5950
Wire Wire Line
	3500 5950 3550 5950
Wire Wire Line
	3500 6000 3500 5950
Connection ~ 3500 5950
Wire Wire Line
	2850 2150 2750 2150
Wire Wire Line
	2750 2150 2750 1950
Wire Wire Line
	2750 1950 2250 1950
Wire Wire Line
	2250 1950 2200 1950
Wire Wire Line
	2200 2150 2250 2150
Wire Wire Line
	2250 2150 2650 2150
Wire Wire Line
	2850 2050 2850 1950
Connection ~ 2650 2050
Wire Wire Line
	2200 3450 2250 3450
Wire Wire Line
	2250 3450 2650 3450
Wire Wire Line
	2850 3350 2850 3250
Connection ~ 2650 3350
Wire Wire Line
	2850 3450 2750 3450
Wire Wire Line
	2750 3450 2750 3250
Wire Wire Line
	2750 3250 2250 3250
Wire Wire Line
	2250 3250 2200 3250
Wire Wire Line
	2850 4750 2750 4750
Wire Wire Line
	2750 4750 2750 4550
Wire Wire Line
	2750 4550 2250 4550
Wire Wire Line
	2250 4550 2200 4550
Wire Wire Line
	2200 4750 2250 4750
Wire Wire Line
	2250 4750 2650 4750
Wire Wire Line
	2850 4650 2850 4550
Connection ~ 2650 4650
Wire Wire Line
	2850 6050 2750 6050
Wire Wire Line
	2750 6050 2750 5850
Wire Wire Line
	2750 5850 2250 5850
Wire Wire Line
	2250 5850 2200 5850
Wire Wire Line
	2850 5950 2850 5850
Connection ~ 2650 5950
Wire Wire Line
	2200 6050 2250 6050
Wire Wire Line
	2250 6050 2650 6050
Wire Wire Line
	2650 6050 2650 5950
Wire Wire Line
	1850 1850 1850 1900
Wire Wire Line
	1850 1900 1800 1900
Wire Wire Line
	1850 3150 1850 3200
Wire Wire Line
	1850 3200 1800 3200
Wire Wire Line
	1800 4500 1850 4500
Wire Wire Line
	1850 4500 1850 4450
Wire Wire Line
	1800 5800 1850 5800
Wire Wire Line
	1850 5800 1850 5750
Wire Wire Line
	7200 4200 7200 4150
$Comp
L Conn_01x04_Male J5
U 1 1
P 8750 3650
F 0 "J5" H 8800 3850 50  0000 C CNN
F 1 "CONN_ADQ_1/2" V 8700 3600 50  0000 C CNN
F 2 "Pin_Headers:Pin_Header_Straight_1x04_Pitch2.54mm" H 8750 3650 50  0001 C CNN
F 3 "" H 8750 3650 50  0001 C CNN
	1    8750 3650
	-1   0    0    -1  
$EndComp
Wire Wire Line
	7900 3650 7950 3650
Wire Wire Line
	7950 3650 8550 3650
Wire Wire Line
	8550 3750 8500 3750
Wire Wire Line
	8550 3850 8500 3850
$Comp
L +5V #PWR01
U 1 1
P 8500 3000
F 0 "#PWR01" H 8500 2850 50  0001 C CNN
F 1 "+5V" H 8500 3140 50  0000 C CNN
F 2 "" H 8500 3000 50  0001 C CNN
F 3 "" H 8500 3000 50  0001 C CNN
	1    8500 3000
	0    -1   -1   0   
$EndComp
$Comp
L +5V #PWR02
U 1 1
P 7950 2900
F 0 "#PWR02" H 7950 2750 50  0001 C CNN
F 1 "+5V" H 7950 3040 50  0000 C CNN
F 2 "" H 7950 2900 50  0001 C CNN
F 3 "" H 7950 2900 50  0001 C CNN
	1    7950 2900
	1    0    0    -1  
$EndComp
$Comp
L +5V #PWR03
U 1 1
P 7200 3050
F 0 "#PWR03" H 7200 2900 50  0001 C CNN
F 1 "+5V" H 7200 3190 50  0000 C CNN
F 2 "" H 7200 3050 50  0001 C CNN
F 3 "" H 7200 3050 50  0001 C CNN
	1    7200 3050
	1    0    0    -1  
$EndComp
Wire Wire Line
	7150 3100 7200 3100
Wire Wire Line
	8150 2950 7950 2950
$Comp
L +5V #PWR04
U 1 1
P 8500 3750
F 0 "#PWR04" H 8500 3600 50  0001 C CNN
F 1 "+5V" H 8500 3900 50  0000 C CNN
F 2 "" H 8500 3750 50  0001 C CNN
F 3 "" H 8500 3750 50  0001 C CNN
	1    8500 3750
	0    -1   -1   0   
$EndComp
$Comp
L +5V #PWR05
U 1 1
P 3150 1650
F 0 "#PWR05" H 3150 1500 50  0001 C CNN
F 1 "+5V" H 3150 1790 50  0000 C CNN
F 2 "" H 3150 1650 50  0001 C CNN
F 3 "" H 3150 1650 50  0001 C CNN
	1    3150 1650
	1    0    0    -1  
$EndComp
$Comp
L +5V #PWR06
U 1 1
P 3150 2950
F 0 "#PWR06" H 3150 2800 50  0001 C CNN
F 1 "+5V" H 3150 3090 50  0000 C CNN
F 2 "" H 3150 2950 50  0001 C CNN
F 3 "" H 3150 2950 50  0001 C CNN
	1    3150 2950
	1    0    0    -1  
$EndComp
$Comp
L +5V #PWR07
U 1 1
P 3150 4250
F 0 "#PWR07" H 3150 4100 50  0001 C CNN
F 1 "+5V" H 3150 4390 50  0000 C CNN
F 2 "" H 3150 4250 50  0001 C CNN
F 3 "" H 3150 4250 50  0001 C CNN
	1    3150 4250
	1    0    0    -1  
$EndComp
$Comp
L +5V #PWR08
U 1 1
P 3150 5550
F 0 "#PWR08" H 3150 5400 50  0001 C CNN
F 1 "+5V" H 3150 5690 50  0000 C CNN
F 2 "" H 3150 5550 50  0001 C CNN
F 3 "" H 3150 5550 50  0001 C CNN
	1    3150 5550
	1    0    0    -1  
$EndComp
$Comp
L GND #PWR09
U 1 1
P 8500 3850
F 0 "#PWR09" H 8500 3600 50  0001 C CNN
F 1 "GND" H 8550 3700 50  0000 C CNN
F 2 "" H 8500 3850 50  0001 C CNN
F 3 "" H 8500 3850 50  0001 C CNN
	1    8500 3850
	0    1    1    0   
$EndComp
$Comp
L GND #PWR010
U 1 1
P 7200 4200
F 0 "#PWR010" H 7200 3950 50  0001 C CNN
F 1 "GND" H 7200 4050 50  0000 C CNN
F 2 "" H 7200 4200 50  0001 C CNN
F 3 "" H 7200 4200 50  0001 C CNN
	1    7200 4200
	1    0    0    -1  
$EndComp
$Comp
L GND #PWR011
U 1 1
P 6800 3100
F 0 "#PWR011" H 6800 2850 50  0001 C CNN
F 1 "GND" H 6800 2950 50  0000 C CNN
F 2 "" H 6800 3100 50  0001 C CNN
F 3 "" H 6800 3100 50  0001 C CNN
	1    6800 3100
	0    1    1    0   
$EndComp
$Comp
L GND #PWR012
U 1 1
P 8500 3200
F 0 "#PWR012" H 8500 2950 50  0001 C CNN
F 1 "GND" H 8500 3050 50  0000 C CNN
F 2 "" H 8500 3200 50  0001 C CNN
F 3 "" H 8500 3200 50  0001 C CNN
	1    8500 3200
	0    1    1    0   
$EndComp
$Comp
L GND #PWR013
U 1 1
P 4000 2450
F 0 "#PWR013" H 4000 2200 50  0001 C CNN
F 1 "GND" H 4000 2300 50  0000 C CNN
F 2 "" H 4000 2450 50  0001 C CNN
F 3 "" H 4000 2450 50  0001 C CNN
	1    4000 2450
	0    -1   -1   0   
$EndComp
$Comp
L GND #PWR014
U 1 1
P 1850 1850
F 0 "#PWR014" H 1850 1600 50  0001 C CNN
F 1 "GND" H 1850 1700 50  0000 C CNN
F 2 "" H 1850 1850 50  0001 C CNN
F 3 "" H 1850 1850 50  0001 C CNN
	1    1850 1850
	-1   0    0    1   
$EndComp
$Comp
L GND #PWR015
U 1 1
P 4000 3750
F 0 "#PWR015" H 4000 3500 50  0001 C CNN
F 1 "GND" H 4000 3600 50  0000 C CNN
F 2 "" H 4000 3750 50  0001 C CNN
F 3 "" H 4000 3750 50  0001 C CNN
	1    4000 3750
	0    -1   -1   0   
$EndComp
Wire Wire Line
	3950 3000 3950 3750
Wire Wire Line
	3950 3750 3950 3850
Wire Wire Line
	3950 3850 3100 3850
Wire Wire Line
	3100 3850 2800 3850
$Comp
L GND #PWR016
U 1 1
P 4000 5050
F 0 "#PWR016" H 4000 4800 50  0001 C CNN
F 1 "GND" H 4000 4900 50  0000 C CNN
F 2 "" H 4000 5050 50  0001 C CNN
F 3 "" H 4000 5050 50  0001 C CNN
	1    4000 5050
	0    -1   -1   0   
$EndComp
$Comp
L GND #PWR017
U 1 1
P 1850 4450
F 0 "#PWR017" H 1850 4200 50  0001 C CNN
F 1 "GND" H 1850 4300 50  0000 C CNN
F 2 "" H 1850 4450 50  0001 C CNN
F 3 "" H 1850 4450 50  0001 C CNN
	1    1850 4450
	-1   0    0    1   
$EndComp
$Comp
L GND #PWR018
U 1 1
P 1850 3150
F 0 "#PWR018" H 1850 2900 50  0001 C CNN
F 1 "GND" H 1850 3000 50  0000 C CNN
F 2 "" H 1850 3150 50  0001 C CNN
F 3 "" H 1850 3150 50  0001 C CNN
	1    1850 3150
	-1   0    0    1   
$EndComp
$Comp
L GND #PWR019
U 1 1
P 4000 6350
F 0 "#PWR019" H 4000 6100 50  0001 C CNN
F 1 "GND" H 4000 6200 50  0000 C CNN
F 2 "" H 4000 6350 50  0001 C CNN
F 3 "" H 4000 6350 50  0001 C CNN
	1    4000 6350
	0    -1   -1   0   
$EndComp
$Comp
L GND #PWR020
U 1 1
P 1850 5750
F 0 "#PWR020" H 1850 5500 50  0001 C CNN
F 1 "GND" H 1850 5600 50  0000 C CNN
F 2 "" H 1850 5750 50  0001 C CNN
F 3 "" H 1850 5750 50  0001 C CNN
	1    1850 5750
	-1   0    0    1   
$EndComp
$Comp
L Conn_01x03_Male J6
U 1 1
P 8750 3100
F 0 "J6" H 8850 3350 50  0000 C CNN
F 1 "AD_ADDR_1/2" V 8700 3200 50  0000 C CNN
F 2 "Pin_Headers:Pin_Header_Straight_1x03_Pitch2.54mm" H 8750 3100 50  0001 C CNN
F 3 "" H 8750 3100 50  0001 C CNN
	1    8750 3100
	-1   0    0    -1  
$EndComp
Wire Wire Line
	8500 3000 8550 3000
Wire Wire Line
	8500 3200 8550 3200
Text Notes 1550 6700 0    60   Italic 0
NOTA: \n- Todas las resistencias de 100k, 22k y 1k son de tolerancia 1%.
Wire Notes Line
	4850 750  4850 7550
Text Notes 700  7500 0    60   ~ 0
Etapa de adaptación de señal
Text Notes 5050 6350 0    60   ~ 0
Etapa de muestreo de señal y configuración de PCB (ADQ1 o 2)
Text Notes 750  950  0    60   Italic 0
Filtro de entrada:\n- Frecuencia de corte -3dB por entrada f1 = 1/(2pi*(22k)*(2*470nF)) = 7,7Hz\n- Frecuencia de corte -3dB modo común f2 = 1/(2pi*(2*22k)*(470nF)) = 7,7Hz
Text Notes 3100 1350 0    60   Italic 0
Ganancia G=1+ (100k/1k) = 101
Text Notes 8950 4200 0    60   Italic 0
Medición:\n- Rango: +/-1,024V\n- Modo: Single-Shot
Text Notes 8950 3200 0    60   Italic 0
Jumper:\n- ADQ1 - Jumper entre 1-2\n- ADQ2 - Jumper entre 2-3
Text Notes 650  1500 0    60   Italic 0
Tensión de entrada:\n- Rango: 0 a 10,24mV\n- Resolución: 0,3uV
$EndSCHEMATC
